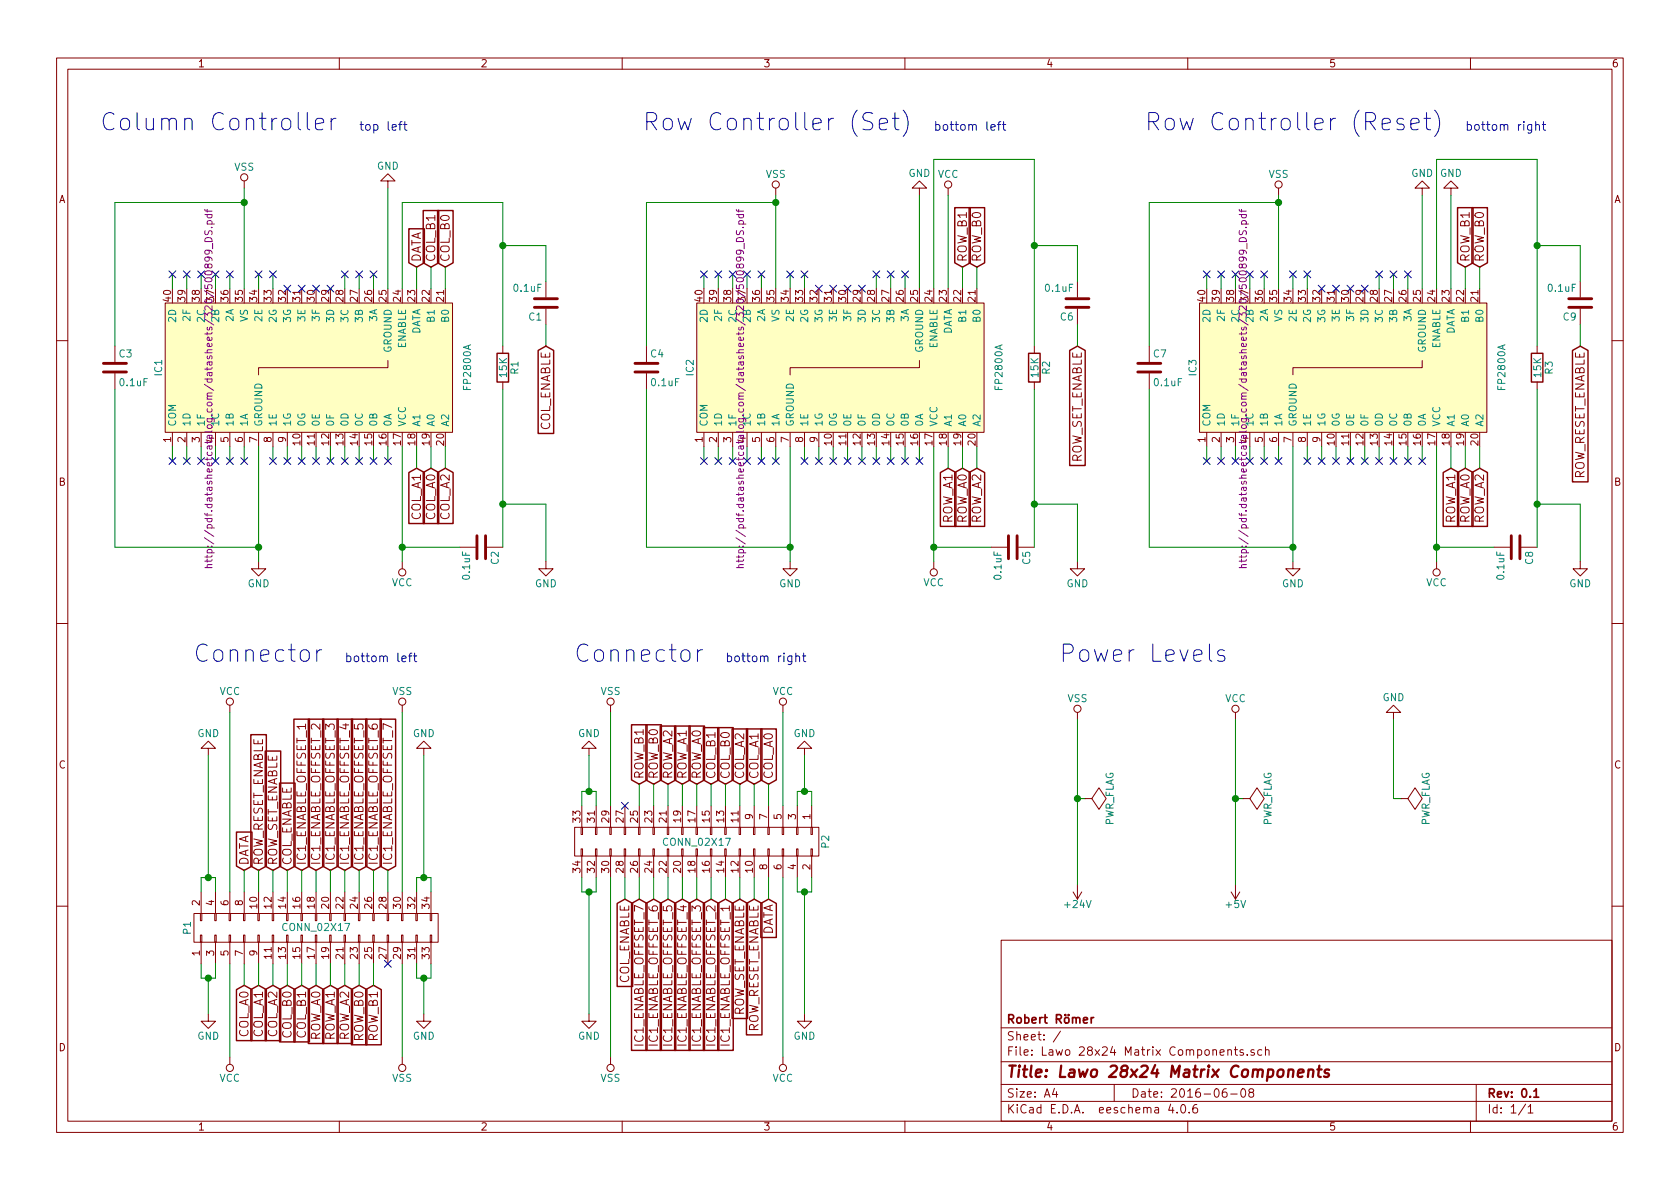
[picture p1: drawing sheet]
EESchema Schematic File Version 2
LIBS:power
LIBS:device
LIBS:transistors
LIBS:conn
LIBS:linear
LIBS:regul
LIBS:74xx
LIBS:cmos4000
LIBS:adc-dac
LIBS:memory
LIBS:xilinx
LIBS:microcontrollers
LIBS:dsp
LIBS:microchip
LIBS:analog_switches
LIBS:motorola
LIBS:texas
LIBS:intel
LIBS:audio
LIBS:interface
LIBS:digital-audio
LIBS:philips
LIBS:display
LIBS:cypress
LIBS:siliconi
LIBS:opto
LIBS:atmel
LIBS:contrib
LIBS:valves
LIBS:FP2800a
LIBS:Lawo 28x24 Matrix Components-cache
EELAYER 25 0
EELAYER END
$Descr A4 11693 8268
encoding utf-8
Sheet 1 1
Title "Lawo 28x24 Matrix Components"
Date "2016-06-08"
Rev "0.1"
Comp "Robert Römer"
Comment1 ""
Comment2 ""
Comment3 ""
Comment4 ""
$EndDescr
$Comp
L CONN_02X17 P2
U 1 1
P 4850 5850
F 0 "P2" H 4850 6750 50  0000 C CNN
F 1 "CONN_02X17" V 4850 5850 50  0000 C CNN
F 2 "Socket_Strips:Socket_Strip_Straight_2x17" H 4850 4750 50  0001 C CNN
F 3 "" H 4850 4750 50  0000 C CNN
F 4 "Socket bottom/right (Output)" H 4850 5850 60  0001 C CNN "Comment"
F 5 "Output Connector" H 4850 5850 60  0001 C CNN "Usage"
	1    4850 5850
	0    1    1    0   
$EndComp
$Comp
L GND #PWR01
U 1 1
P 5600 7050
F 0 "#PWR01" H 5600 6800 50  0001 C CNN
F 1 "GND" H 5600 6900 50  0000 C CNN
F 2 "" H 5600 7050 50  0000 C CNN
F 3 "" H 5600 7050 50  0000 C CNN
	1    5600 7050
	1    0    0    -1  
$EndComp
$Comp
L GND #PWR02
U 1 1
P 5600 5250
F 0 "#PWR02" H 5600 5000 50  0001 C CNN
F 1 "GND" H 5600 5100 50  0000 C CNN
F 2 "" H 5600 5250 50  0000 C CNN
F 3 "" H 5600 5250 50  0000 C CNN
	1    5600 5250
	-1   0    0    1   
$EndComp
$Comp
L VCC #PWR03
U 1 1
P 5450 4950
F 0 "#PWR03" H 5450 4800 50  0001 C CNN
F 1 "VCC" H 5450 5100 50  0000 C CNN
F 2 "" H 5450 4950 50  0000 C CNN
F 3 "" H 5450 4950 50  0000 C CNN
	1    5450 4950
	1    0    0    -1  
$EndComp
$Comp
L VCC #PWR04
U 1 1
P 5450 7350
F 0 "#PWR04" H 5450 7200 50  0001 C CNN
F 1 "VCC" H 5450 7500 50  0000 C CNN
F 2 "" H 5450 7350 50  0000 C CNN
F 3 "" H 5450 7350 50  0000 C CNN
	1    5450 7350
	-1   0    0    1   
$EndComp
$Comp
L GND #PWR05
U 1 1
P 4100 5250
F 0 "#PWR05" H 4100 5000 50  0001 C CNN
F 1 "GND" H 4100 5100 50  0000 C CNN
F 2 "" H 4100 5250 50  0000 C CNN
F 3 "" H 4100 5250 50  0000 C CNN
	1    4100 5250
	-1   0    0    1   
$EndComp
$Comp
L GND #PWR06
U 1 1
P 4100 7050
F 0 "#PWR06" H 4100 6800 50  0001 C CNN
F 1 "GND" H 4100 6900 50  0000 C CNN
F 2 "" H 4100 7050 50  0000 C CNN
F 3 "" H 4100 7050 50  0000 C CNN
	1    4100 7050
	1    0    0    -1  
$EndComp
$Comp
L VSS #PWR07
U 1 1
P 4250 4950
F 0 "#PWR07" H 4250 4800 50  0001 C CNN
F 1 "VSS" H 4250 5100 50  0000 C CNN
F 2 "" H 4250 4950 50  0000 C CNN
F 3 "" H 4250 4950 50  0000 C CNN
	1    4250 4950
	1    0    0    -1  
$EndComp
$Comp
L VSS #PWR08
U 1 1
P 4250 7350
F 0 "#PWR08" H 4250 7200 50  0001 C CNN
F 1 "VSS" H 4250 7500 50  0000 C CNN
F 2 "" H 4250 7350 50  0000 C CNN
F 3 "" H 4250 7350 50  0000 C CNN
	1    4250 7350
	-1   0    0    1   
$EndComp
$Comp
L VSS #PWR09
U 1 1
P 7500 5000
F 0 "#PWR09" H 7500 4850 50  0001 C CNN
F 1 "VSS" H 7500 5150 50  0000 C CNN
F 2 "" H 7500 5000 50  0000 C CNN
F 3 "" H 7500 5000 50  0000 C CNN
	1    7500 5000
	1    0    0    -1  
$EndComp
$Comp
L VCC #PWR010
U 1 1
P 8600 5000
F 0 "#PWR010" H 8600 4850 50  0001 C CNN
F 1 "VCC" H 8600 5150 50  0000 C CNN
F 2 "" H 8600 5000 50  0000 C CNN
F 3 "" H 8600 5000 50  0000 C CNN
	1    8600 5000
	1    0    0    -1  
$EndComp
$Comp
L GND #PWR011
U 1 1
P 9700 5000
F 0 "#PWR011" H 9700 4750 50  0001 C CNN
F 1 "GND" H 9700 4850 50  0000 C CNN
F 2 "" H 9700 5000 50  0000 C CNN
F 3 "" H 9700 5000 50  0000 C CNN
	1    9700 5000
	-1   0    0    1   
$EndComp
Text GLabel 4650 5450 1    60   Input ~ 0
ROW_A2
Text GLabel 4850 5450 1    60   Input ~ 0
ROW_A0
Text GLabel 4750 5450 1    60   Input ~ 0
ROW_A1
Text GLabel 4550 5450 1    60   Input ~ 0
ROW_B0
Text GLabel 4450 5450 1    60   Input ~ 0
ROW_B1
Text GLabel 6700 3250 3    60   Input ~ 0
ROW_A0
Text GLabel 6600 3250 3    60   Input ~ 0
ROW_A1
Text GLabel 6800 3250 3    60   Input ~ 0
ROW_A2
Text GLabel 6800 1850 1    60   Input ~ 0
ROW_B0
Text GLabel 6700 1850 1    60   Input ~ 0
ROW_B1
$Comp
L GND #PWR012
U 1 1
P 6400 1350
F 0 "#PWR012" H 6400 1100 50  0001 C CNN
F 1 "GND" H 6400 1200 50  0000 C CNN
F 2 "" H 6400 1350 50  0000 C CNN
F 3 "" H 6400 1350 50  0000 C CNN
	1    6400 1350
	-1   0    0    1   
$EndComp
$Comp
L GND #PWR013
U 1 1
P 5500 3900
F 0 "#PWR013" H 5500 3650 50  0001 C CNN
F 1 "GND" H 5500 3750 50  0000 C CNN
F 2 "" H 5500 3900 50  0000 C CNN
F 3 "" H 5500 3900 50  0000 C CNN
	1    5500 3900
	1    0    0    -1  
$EndComp
$Comp
L VSS #PWR014
U 1 1
P 5400 1350
F 0 "#PWR014" H 5400 1200 50  0001 C CNN
F 1 "VSS" H 5400 1500 50  0000 C CNN
F 2 "" H 5400 1350 50  0000 C CNN
F 3 "" H 5400 1350 50  0000 C CNN
	1    5400 1350
	1    0    0    -1  
$EndComp
$Comp
L VCC #PWR015
U 1 1
P 6500 3900
F 0 "#PWR015" H 6500 3750 50  0001 C CNN
F 1 "VCC" H 6500 4050 50  0000 C CNN
F 2 "" H 6500 3900 50  0000 C CNN
F 3 "" H 6500 3900 50  0000 C CNN
	1    6500 3900
	-1   0    0    1   
$EndComp
$Comp
L VCC #PWR016
U 1 1
P 6600 1350
F 0 "#PWR016" H 6600 1100 50  0001 C CNN
F 1 "VCC" H 6600 1500 50  0000 C CNN
F 2 "" H 6600 1350 50  0000 C CNN
F 3 "" H 6600 1350 50  0000 C CNN
	1    6600 1350
	1    0    0    -1  
$EndComp
$Comp
L FP2800A IC3
U 1 1
P 8650 2550
F 0 "IC3" H 8650 2900 50  0000 C CNN
F 1 "FP2800A" H 8650 750 50  0000 C CNN
F 2 "Housings_DIP:DIP-40_W15.24mm_LongPads" H 8500 2550 50  0001 C CNN
F 3 "http://pdf.datasheetcatalog.com/datasheets/320/500899_DS.pdf" H 8500 2550 50  0000 C CNN
F 4 "Row Controller (Set)" H 8650 2550 60  0001 C CNN "Usage"
	1    8650 2550
	0    -1   -1   0   
$EndComp
Text GLabel 10200 3250 3    60   Input ~ 0
ROW_A0
Text GLabel 10100 3250 3    60   Input ~ 0
ROW_A1
Text GLabel 10300 3250 3    60   Input ~ 0
ROW_A2
Text GLabel 10300 1850 1    60   Input ~ 0
ROW_B0
Text GLabel 10200 1850 1    60   Input ~ 0
ROW_B1
$Comp
L GND #PWR017
U 1 1
P 9900 1350
F 0 "#PWR017" H 9900 1100 50  0001 C CNN
F 1 "GND" H 9900 1200 50  0000 C CNN
F 2 "" H 9900 1350 50  0000 C CNN
F 3 "" H 9900 1350 50  0000 C CNN
	1    9900 1350
	-1   0    0    1   
$EndComp
$Comp
L GND #PWR018
U 1 1
P 9000 3900
F 0 "#PWR018" H 9000 3650 50  0001 C CNN
F 1 "GND" H 9000 3750 50  0000 C CNN
F 2 "" H 9000 3900 50  0000 C CNN
F 3 "" H 9000 3900 50  0000 C CNN
	1    9000 3900
	1    0    0    -1  
$EndComp
$Comp
L VSS #PWR019
U 1 1
P 8900 1350
F 0 "#PWR019" H 8900 1200 50  0001 C CNN
F 1 "VSS" H 8900 1500 50  0000 C CNN
F 2 "" H 8900 1350 50  0000 C CNN
F 3 "" H 8900 1350 50  0000 C CNN
	1    8900 1350
	1    0    0    -1  
$EndComp
$Comp
L VCC #PWR020
U 1 1
P 10000 3900
F 0 "#PWR020" H 10000 3750 50  0001 C CNN
F 1 "VCC" H 10000 4050 50  0000 C CNN
F 2 "" H 10000 3900 50  0000 C CNN
F 3 "" H 10000 3900 50  0000 C CNN
	1    10000 3900
	-1   0    0    1   
$EndComp
$Comp
L GND #PWR021
U 1 1
P 10100 1350
F 0 "#PWR021" H 10100 1100 50  0001 C CNN
F 1 "GND" H 10100 1200 50  0000 C CNN
F 2 "" H 10100 1350 50  0000 C CNN
F 3 "" H 10100 1350 50  0000 C CNN
	1    10100 1350
	-1   0    0    1   
$EndComp
Text GLabel 5050 5450 1    60   Input ~ 0
COL_B0
Text GLabel 4950 5450 1    60   Input ~ 0
COL_B1
Text GLabel 5150 5450 1    60   Input ~ 0
COL_A2
Text GLabel 5250 5450 1    60   Input ~ 0
COL_A1
Text GLabel 5350 5450 1    60   Input ~ 0
COL_A0
$Comp
L +24V #PWR022
U 1 1
P 7500 6150
F 0 "#PWR022" H 7500 6000 50  0001 C CNN
F 1 "+24V" H 7500 6290 50  0000 C CNN
F 2 "" H 7500 6150 50  0000 C CNN
F 3 "" H 7500 6150 50  0000 C CNN
	1    7500 6150
	-1   0    0    1   
$EndComp
$Comp
L +5V #PWR023
U 1 1
P 8600 6150
F 0 "#PWR023" H 8600 6000 50  0001 C CNN
F 1 "+5V" H 8600 6290 50  0000 C CNN
F 2 "" H 8600 6150 50  0000 C CNN
F 3 "" H 8600 6150 50  0000 C CNN
	1    8600 6150
	-1   0    0    1   
$EndComp
$Comp
L PWR_FLAG #FLG024
U 1 1
P 9750 5550
F 0 "#FLG024" H 9750 5645 50  0001 C CNN
F 1 "PWR_FLAG" H 9750 5730 50  0000 C CNN
F 2 "" H 9750 5550 50  0000 C CNN
F 3 "" H 9750 5550 50  0000 C CNN
	1    9750 5550
	0    1    1    0   
$EndComp
$Comp
L PWR_FLAG #FLG025
U 1 1
P 8650 5550
F 0 "#FLG025" H 8650 5645 50  0001 C CNN
F 1 "PWR_FLAG" H 8650 5730 50  0000 C CNN
F 2 "" H 8650 5550 50  0000 C CNN
F 3 "" H 8650 5550 50  0000 C CNN
	1    8650 5550
	0    1    1    0   
$EndComp
$Comp
L PWR_FLAG #FLG026
U 1 1
P 7550 5550
F 0 "#FLG026" H 7550 5645 50  0001 C CNN
F 1 "PWR_FLAG" H 7550 5730 50  0000 C CNN
F 2 "" H 7550 5550 50  0000 C CNN
F 3 "" H 7550 5550 50  0000 C CNN
	1    7550 5550
	0    1    1    0   
$EndComp
$Comp
L CONN_02X17 P1
U 1 1
P 2200 6450
F 0 "P1" H 2200 7350 50  0000 C CNN
F 1 "CONN_02X17" V 2200 6450 50  0000 C CNN
F 2 "Socket_Strips:Socket_Strip_Straight_2x17" H 2200 5350 50  0001 C CNN
F 3 "" H 2200 5350 50  0000 C CNN
F 4 "Socket bottom/left (Output)" H 2200 6450 60  0001 C CNN "Comment"
F 5 "Input Connector" H 2200 6450 60  0001 C CNN "Usage"
	1    2200 6450
	0    -1   -1   0   
$EndComp
$Comp
L GND #PWR027
U 1 1
P 1450 5250
F 0 "#PWR027" H 1450 5000 50  0001 C CNN
F 1 "GND" H 1450 5100 50  0000 C CNN
F 2 "" H 1450 5250 50  0000 C CNN
F 3 "" H 1450 5250 50  0000 C CNN
	1    1450 5250
	-1   0    0    1   
$EndComp
$Comp
L GND #PWR028
U 1 1
P 1450 7050
F 0 "#PWR028" H 1450 6800 50  0001 C CNN
F 1 "GND" H 1450 6900 50  0000 C CNN
F 2 "" H 1450 7050 50  0000 C CNN
F 3 "" H 1450 7050 50  0000 C CNN
	1    1450 7050
	1    0    0    -1  
$EndComp
$Comp
L VCC #PWR029
U 1 1
P 1600 7350
F 0 "#PWR029" H 1600 7200 50  0001 C CNN
F 1 "VCC" H 1600 7500 50  0000 C CNN
F 2 "" H 1600 7350 50  0000 C CNN
F 3 "" H 1600 7350 50  0000 C CNN
	1    1600 7350
	-1   0    0    1   
$EndComp
$Comp
L VCC #PWR030
U 1 1
P 1600 4950
F 0 "#PWR030" H 1600 4800 50  0001 C CNN
F 1 "VCC" H 1600 5100 50  0000 C CNN
F 2 "" H 1600 4950 50  0000 C CNN
F 3 "" H 1600 4950 50  0000 C CNN
	1    1600 4950
	1    0    0    -1  
$EndComp
$Comp
L GND #PWR031
U 1 1
P 2950 7050
F 0 "#PWR031" H 2950 6800 50  0001 C CNN
F 1 "GND" H 2950 6900 50  0000 C CNN
F 2 "" H 2950 7050 50  0000 C CNN
F 3 "" H 2950 7050 50  0000 C CNN
	1    2950 7050
	1    0    0    -1  
$EndComp
$Comp
L GND #PWR032
U 1 1
P 2950 5250
F 0 "#PWR032" H 2950 5000 50  0001 C CNN
F 1 "GND" H 2950 5100 50  0000 C CNN
F 2 "" H 2950 5250 50  0000 C CNN
F 3 "" H 2950 5250 50  0000 C CNN
	1    2950 5250
	-1   0    0    1   
$EndComp
$Comp
L VSS #PWR033
U 1 1
P 2800 7350
F 0 "#PWR033" H 2800 7200 50  0001 C CNN
F 1 "VSS" H 2800 7500 50  0000 C CNN
F 2 "" H 2800 7350 50  0000 C CNN
F 3 "" H 2800 7350 50  0000 C CNN
	1    2800 7350
	-1   0    0    1   
$EndComp
$Comp
L VSS #PWR034
U 1 1
P 2800 4950
F 0 "#PWR034" H 2800 4800 50  0001 C CNN
F 1 "VSS" H 2800 5100 50  0000 C CNN
F 2 "" H 2800 4950 50  0000 C CNN
F 3 "" H 2800 4950 50  0000 C CNN
	1    2800 4950
	1    0    0    -1  
$EndComp
Text GLabel 2400 6850 3    60   Input ~ 0
ROW_A2
Text GLabel 2200 6850 3    60   Input ~ 0
ROW_A0
Text GLabel 2300 6850 3    60   Input ~ 0
ROW_A1
Text GLabel 2500 6850 3    60   Input ~ 0
ROW_B0
Text GLabel 2600 6850 3    60   Input ~ 0
ROW_B1
Text GLabel 2000 6850 3    60   Input ~ 0
COL_B0
Text GLabel 2100 6850 3    60   Input ~ 0
COL_B1
Text GLabel 1900 6850 3    60   Input ~ 0
COL_A2
Text GLabel 1800 6850 3    60   Input ~ 0
COL_A1
Text GLabel 1700 6850 3    60   Input ~ 0
COL_A0
Text GLabel 5350 6250 3    60   Input ~ 0
DATA
Text GLabel 1700 6050 1    60   Input ~ 0
DATA
Text GLabel 5250 6250 3    60   Input ~ 0
ROW_RESET_ENABLE
Text GLabel 5150 6250 3    60   Input ~ 0
ROW_SET_ENABLE
Text GLabel 1800 6050 1    60   Input ~ 0
ROW_RESET_ENABLE
Text GLabel 1900 6050 1    60   Input ~ 0
ROW_SET_ENABLE
Text GLabel 4350 6250 3    60   Input ~ 0
COL_ENABLE
Text GLabel 2000 6050 1    60   Input ~ 0
COL_ENABLE
Text GLabel 4450 6250 3    60   Input ~ 0
IC1_ENABLE_OFFSET_7
Text GLabel 2700 6050 1    60   Input ~ 0
IC1_ENABLE_OFFSET_7
Text GLabel 4550 6250 3    60   Input ~ 0
IC1_ENABLE_OFFSET_6
Text GLabel 2600 6050 1    60   Input ~ 0
IC1_ENABLE_OFFSET_6
Text GLabel 4650 6250 3    60   Input ~ 0
IC1_ENABLE_OFFSET_5
Text GLabel 2500 6050 1    60   Input ~ 0
IC1_ENABLE_OFFSET_5
Text GLabel 2400 6050 1    60   Input ~ 0
IC1_ENABLE_OFFSET_4
Text GLabel 4750 6250 3    60   Input ~ 0
IC1_ENABLE_OFFSET_4
Text GLabel 4850 6250 3    60   Input ~ 0
IC1_ENABLE_OFFSET_3
Text GLabel 2300 6050 1    60   Input ~ 0
IC1_ENABLE_OFFSET_3
Text GLabel 2200 6050 1    60   Input ~ 0
IC1_ENABLE_OFFSET_2
Text GLabel 2100 6050 1    60   Input ~ 0
IC1_ENABLE_OFFSET_1
Text GLabel 4950 6250 3    60   Input ~ 0
IC1_ENABLE_OFFSET_2
Text GLabel 5050 6250 3    60   Input ~ 0
IC1_ENABLE_OFFSET_1
$Comp
L FP2800A IC1
U 1 1
P 1450 2550
F 0 "IC1" H 1450 2900 50  0000 C CNN
F 1 "FP2800A" H 1450 750 50  0000 C CNN
F 2 "Housings_DIP:DIP-40_W15.24mm_LongPads" H 1300 2550 50  0001 C CNN
F 3 "http://pdf.datasheetcatalog.com/datasheets/320/500899_DS.pdf" H 1300 2550 50  0000 C CNN
F 4 "Column Controller" H 1450 2550 60  0001 C CNN "Usage"
	1    1450 2550
	0    -1   -1   0   
$EndComp
Text GLabel 3000 3250 3    60   Input ~ 0
COL_A0
Text GLabel 2900 3250 3    60   Input ~ 0
COL_A1
Text GLabel 3100 3250 3    60   Input ~ 0
COL_A2
Text GLabel 3100 1850 1    60   Input ~ 0
COL_B0
Text GLabel 3000 1850 1    60   Input ~ 0
COL_B1
$Comp
L GND #PWR035
U 1 1
P 2700 1300
F 0 "#PWR035" H 2700 1050 50  0001 C CNN
F 1 "GND" H 2700 1150 50  0000 C CNN
F 2 "" H 2700 1300 50  0000 C CNN
F 3 "" H 2700 1300 50  0000 C CNN
	1    2700 1300
	-1   0    0    1   
$EndComp
$Comp
L GND #PWR036
U 1 1
P 1800 3900
F 0 "#PWR036" H 1800 3650 50  0001 C CNN
F 1 "GND" H 1800 3750 50  0000 C CNN
F 2 "" H 1800 3900 50  0000 C CNN
F 3 "" H 1800 3900 50  0000 C CNN
	1    1800 3900
	1    0    0    -1  
$EndComp
$Comp
L VSS #PWR037
U 1 1
P 1700 1300
F 0 "#PWR037" H 1700 1150 50  0001 C CNN
F 1 "VSS" H 1700 1450 50  0000 C CNN
F 2 "" H 1700 1300 50  0000 C CNN
F 3 "" H 1700 1300 50  0000 C CNN
	1    1700 1300
	1    0    0    -1  
$EndComp
$Comp
L VCC #PWR038
U 1 1
P 2800 3900
F 0 "#PWR038" H 2800 3750 50  0001 C CNN
F 1 "VCC" H 2800 4050 50  0000 C CNN
F 2 "" H 2800 3900 50  0000 C CNN
F 3 "" H 2800 3900 50  0000 C CNN
	1    2800 3900
	-1   0    0    1   
$EndComp
Text GLabel 2900 1850 1    60   Input ~ 0
DATA
$Comp
L R R1
U 1 1
P 3500 2550
F 0 "R1" V 3580 2550 50  0000 C CNN
F 1 "15K" V 3500 2550 50  0000 C CNN
F 2 "Resistors_ThroughHole:Resistor_Horizontal_RM15mm" V 3430 2550 50  0001 C CNN
F 3 "" H 3500 2550 50  0000 C CNN
	1    3500 2550
	1    0    0    -1  
$EndComp
$Comp
L C C1
U 1 1
P 3800 2100
F 0 "C1" H 3825 2200 50  0000 L CNN
F 1 "0.1uF" H 3825 2000 50  0000 L CNN
F 2 "Capacitors_ThroughHole:C_Rect_L7_W2_P5" H 3838 1950 50  0001 C CNN
F 3 "" H 3800 2100 50  0000 C CNN
	1    3800 2100
	-1   0    0    1   
$EndComp
$Comp
L C C3
U 1 1
P 800 2550
F 0 "C3" H 825 2650 50  0000 L CNN
F 1 "0.1uF" H 825 2450 50  0000 L CNN
F 2 "Capacitors_ThroughHole:C_Rect_L7_W2_P5" H 838 2400 50  0001 C CNN
F 3 "" H 800 2550 50  0000 C CNN
	1    800  2550
	1    0    0    -1  
$EndComp
$Comp
L C C2
U 1 1
P 3350 3800
F 0 "C2" H 3375 3900 50  0000 L CNN
F 1 "0.1uF" H 3375 3700 50  0000 L CNN
F 2 "Capacitors_ThroughHole:C_Rect_L7_W2_P5" H 3388 3650 50  0001 C CNN
F 3 "" H 3350 3800 50  0000 C CNN
	1    3350 3800
	0    1    1    0   
$EndComp
Wire Wire Line
	5450 4950 5450 5600
Wire Wire Line
	5450 6100 5450 7350
Wire Wire Line
	5550 5600 5550 5500
Wire Wire Line
	5550 5500 5650 5500
Wire Wire Line
	5650 5500 5650 5600
Wire Wire Line
	5600 5500 5600 5250
Connection ~ 5600 5500
Wire Wire Line
	5550 6100 5550 6200
Wire Wire Line
	5550 6200 5650 6200
Wire Wire Line
	5650 6200 5650 6100
Wire Wire Line
	5600 6200 5600 7050
Connection ~ 5600 6200
Wire Wire Line
	4150 5500 4150 5600
Wire Wire Line
	4050 5500 4150 5500
Wire Wire Line
	4050 5500 4050 5600
Wire Wire Line
	4100 5500 4100 5250
Connection ~ 4100 5500
Wire Wire Line
	4150 6200 4150 6100
Wire Wire Line
	4050 6200 4150 6200
Wire Wire Line
	4050 6200 4050 6100
Wire Wire Line
	4100 6200 4100 7050
Connection ~ 4100 6200
Wire Wire Line
	4250 5600 4250 4950
Wire Wire Line
	4250 6100 4250 7350
Wire Wire Line
	4650 5450 4650 5600
Wire Wire Line
	4850 5600 4850 5450
Wire Wire Line
	4750 5600 4750 5450
Wire Wire Line
	4550 5600 4550 5450
Wire Wire Line
	4450 5600 4450 5450
Wire Wire Line
	6700 2000 6700 1850
Wire Wire Line
	6800 1850 6800 2000
Wire Wire Line
	6700 3250 6700 3100
Wire Wire Line
	6800 3100 6800 3250
Wire Wire Line
	6600 3250 6600 3100
Wire Wire Line
	6500 3100 6500 3900
Wire Wire Line
	6600 2000 6600 1350
Wire Wire Line
	6400 2000 6400 1350
Wire Wire Line
	5500 3100 5500 3900
Wire Wire Line
	5400 1350 5400 2000
Wire Wire Line
	10200 2000 10200 1850
Wire Wire Line
	10300 1850 10300 2000
Wire Wire Line
	10200 3250 10200 3100
Wire Wire Line
	10300 3100 10300 3250
Wire Wire Line
	10100 3250 10100 3100
Wire Wire Line
	10000 3100 10000 3900
Wire Wire Line
	10100 2000 10100 1350
Wire Wire Line
	9900 2000 9900 1350
Wire Wire Line
	9000 3100 9000 3900
Wire Wire Line
	8900 1350 8900 2000
Wire Wire Line
	4950 5450 4950 5600
Wire Wire Line
	5050 5450 5050 5600
Wire Wire Line
	5150 5450 5150 5600
Wire Wire Line
	5250 5450 5250 5600
Wire Wire Line
	5350 5450 5350 5600
Wire Wire Line
	9700 5000 9700 5550
Wire Wire Line
	8600 5000 8600 6150
Wire Wire Line
	7500 5000 7500 6150
Wire Wire Line
	1600 7350 1600 6700
Wire Wire Line
	1600 6200 1600 4950
Wire Wire Line
	1500 6800 1500 6700
Wire Wire Line
	1400 6800 1500 6800
Wire Wire Line
	1400 6800 1400 6700
Wire Wire Line
	1450 6800 1450 7050
Connection ~ 1450 6800
Wire Wire Line
	1500 6100 1500 6200
Wire Wire Line
	1400 6100 1500 6100
Wire Wire Line
	1400 6100 1400 6200
Wire Wire Line
	1450 6100 1450 5250
Connection ~ 1450 6100
Wire Wire Line
	2900 6800 2900 6700
Wire Wire Line
	2900 6800 3000 6800
Wire Wire Line
	3000 6800 3000 6700
Wire Wire Line
	2950 6800 2950 7050
Connection ~ 2950 6800
Wire Wire Line
	2900 6100 2900 6200
Wire Wire Line
	2900 6100 3000 6100
Wire Wire Line
	3000 6100 3000 6200
Wire Wire Line
	2950 6100 2950 5250
Connection ~ 2950 6100
Wire Wire Line
	2800 6700 2800 7350
Wire Wire Line
	2800 6200 2800 4950
Wire Wire Line
	2400 6850 2400 6700
Wire Wire Line
	2200 6700 2200 6850
Wire Wire Line
	2300 6700 2300 6850
Wire Wire Line
	2500 6700 2500 6850
Wire Wire Line
	2600 6700 2600 6850
Wire Wire Line
	2100 6850 2100 6700
Wire Wire Line
	2000 6850 2000 6700
Wire Wire Line
	1900 6850 1900 6700
Wire Wire Line
	1800 6850 1800 6700
Wire Wire Line
	1700 6850 1700 6700
Wire Wire Line
	1700 6050 1700 6200
Wire Wire Line
	5350 6100 5350 6250
Wire Wire Line
	1800 6050 1800 6200
Wire Wire Line
	1900 6050 1900 6200
Wire Wire Line
	5250 6250 5250 6100
Wire Wire Line
	5150 6100 5150 6250
Wire Wire Line
	2700 6050 2700 6200
Wire Wire Line
	2000 6050 2000 6200
Wire Wire Line
	2600 6050 2600 6200
Wire Wire Line
	3000 2000 3000 1850
Wire Wire Line
	3100 1850 3100 2000
Wire Wire Line
	3000 3250 3000 3100
Wire Wire Line
	3100 3100 3100 3250
Wire Wire Line
	2900 3250 2900 3100
Wire Wire Line
	2800 3100 2800 3900
Wire Wire Line
	2700 2000 2700 1300
Wire Wire Line
	1800 3100 1800 3900
Wire Wire Line
	1700 1300 1700 2000
Wire Wire Line
	3500 2700 3500 3800
Connection ~ 3500 3500
Wire Wire Line
	3800 3500 3800 3900
$Comp
L GND #PWR039
U 1 1
P 3800 3900
F 0 "#PWR039" H 3800 3650 50  0001 C CNN
F 1 "GND" H 3800 3750 50  0000 C CNN
F 2 "" H 3800 3900 50  0000 C CNN
F 3 "" H 3800 3900 50  0000 C CNN
	1    3800 3900
	1    0    0    -1  
$EndComp
Wire Wire Line
	3500 1400 3500 2400
Wire Wire Line
	3500 1400 2800 1400
Wire Wire Line
	2800 1400 2800 2000
Wire Wire Line
	3800 3500 3500 3500
Wire Wire Line
	3800 1950 3800 1700
Wire Wire Line
	3800 1700 3500 1700
Connection ~ 3500 1700
Wire Wire Line
	3800 2250 3800 2400
Text GLabel 3800 2400 3    60   Input ~ 0
COL_ENABLE
Wire Wire Line
	3200 3800 2800 3800
Connection ~ 2800 3800
Wire Wire Line
	1800 3800 800  3800
Wire Wire Line
	800  3800 800  2700
Connection ~ 1800 3800
Wire Wire Line
	800  2400 800  1400
Wire Wire Line
	800  1400 1700 1400
Connection ~ 1700 1400
$Comp
L R R3
U 1 1
P 10700 2550
F 0 "R3" V 10780 2550 50  0000 C CNN
F 1 "15K" V 10700 2550 50  0000 C CNN
F 2 "Resistors_ThroughHole:Resistor_Horizontal_RM15mm" V 10630 2550 50  0001 C CNN
F 3 "" H 10700 2550 50  0000 C CNN
	1    10700 2550
	1    0    0    -1  
$EndComp
$Comp
L C C8
U 1 1
P 10550 3800
F 0 "C8" H 10575 3900 50  0000 L CNN
F 1 "0.1uF" H 10575 3700 50  0000 L CNN
F 2 "Capacitors_ThroughHole:C_Rect_L7_W2_P5" H 10588 3650 50  0001 C CNN
F 3 "" H 10550 3800 50  0000 C CNN
	1    10550 3800
	0    1    1    0   
$EndComp
Wire Wire Line
	10700 2700 10700 3800
$Comp
L R R2
U 1 1
P 7200 2550
F 0 "R2" V 7280 2550 50  0000 C CNN
F 1 "15K" V 7200 2550 50  0000 C CNN
F 2 "Resistors_ThroughHole:Resistor_Horizontal_RM15mm" V 7130 2550 50  0001 C CNN
F 3 "" H 7200 2550 50  0000 C CNN
	1    7200 2550
	1    0    0    -1  
$EndComp
$Comp
L C C5
U 1 1
P 7050 3800
F 0 "C5" H 7075 3900 50  0000 L CNN
F 1 "0.1uF" H 7075 3700 50  0000 L CNN
F 2 "Capacitors_ThroughHole:C_Rect_L7_W2_P5" H 7088 3650 50  0001 C CNN
F 3 "" H 7050 3800 50  0000 C CNN
	1    7050 3800
	0    1    1    0   
$EndComp
$Comp
L C C7
U 1 1
P 8000 2550
F 0 "C7" H 8025 2650 50  0000 L CNN
F 1 "0.1uF" H 8025 2450 50  0000 L CNN
F 2 "Capacitors_ThroughHole:C_Rect_L7_W2_P5" H 8038 2400 50  0001 C CNN
F 3 "" H 8000 2550 50  0000 C CNN
	1    8000 2550
	1    0    0    -1  
$EndComp
$Comp
L C C6
U 1 1
P 7500 2100
F 0 "C6" H 7525 2200 50  0000 L CNN
F 1 "0.1uF" H 7525 2000 50  0000 L CNN
F 2 "Capacitors_ThroughHole:C_Rect_L7_W2_P5" H 7538 1950 50  0001 C CNN
F 3 "" H 7500 2100 50  0000 C CNN
	1    7500 2100
	-1   0    0    1   
$EndComp
$Comp
L C C9
U 1 1
P 11000 2100
F 0 "C9" H 11025 2200 50  0000 L CNN
F 1 "0.1uF" H 11025 2000 50  0000 L CNN
F 2 "Capacitors_ThroughHole:C_Rect_L7_W2_P5" H 11038 1950 50  0001 C CNN
F 3 "" H 11000 2100 50  0000 C CNN
	1    11000 2100
	-1   0    0    1   
$EndComp
$Comp
L C C4
U 1 1
P 4500 2550
F 0 "C4" H 4525 2650 50  0000 L CNN
F 1 "0.1uF" H 4525 2450 50  0000 L CNN
F 2 "Capacitors_ThroughHole:C_Rect_L7_W2_P5" H 4538 2400 50  0001 C CNN
F 3 "" H 4500 2550 50  0000 C CNN
	1    4500 2550
	1    0    0    -1  
$EndComp
Wire Wire Line
	4500 2700 4500 3800
Wire Wire Line
	4500 3800 5500 3800
Connection ~ 5500 3800
Wire Wire Line
	8000 2700 8000 3800
Wire Wire Line
	8000 3800 9000 3800
Connection ~ 9000 3800
Wire Wire Line
	10000 3800 10400 3800
Connection ~ 10000 3800
Wire Wire Line
	10000 2000 10000 1100
Wire Wire Line
	10000 1100 10700 1100
Wire Wire Line
	10700 1100 10700 2400
Wire Wire Line
	11000 1950 11000 1700
Wire Wire Line
	11000 1700 10700 1700
Connection ~ 10700 1700
Wire Wire Line
	4350 6100 4350 6250
Wire Wire Line
	4450 6100 4450 6250
Wire Wire Line
	4550 6100 4550 6250
Wire Wire Line
	4650 6100 4650 6250
Wire Wire Line
	4750 6100 4750 6250
Wire Wire Line
	4850 6100 4850 6250
Wire Wire Line
	4950 6100 4950 6250
Wire Wire Line
	5050 6250 5050 6100
Wire Wire Line
	2100 6050 2100 6200
Wire Wire Line
	2200 6050 2200 6200
Wire Wire Line
	2300 6050 2300 6200
Wire Wire Line
	2400 6050 2400 6200
Wire Wire Line
	2500 6050 2500 6200
Text GLabel 11000 2400 3    60   Input ~ 0
ROW_RESET_ENABLE
Wire Wire Line
	11000 2250 11000 2400
Wire Wire Line
	10700 3500 11000 3500
Wire Wire Line
	11000 3500 11000 3900
Connection ~ 10700 3500
$Comp
L GND #PWR040
U 1 1
P 11000 3900
F 0 "#PWR040" H 11000 3650 50  0001 C CNN
F 1 "GND" H 11000 3750 50  0000 C CNN
F 2 "" H 11000 3900 50  0000 C CNN
F 3 "" H 11000 3900 50  0000 C CNN
	1    11000 3900
	1    0    0    -1  
$EndComp
Wire Wire Line
	8000 2400 8000 1400
Wire Wire Line
	8000 1400 8900 1400
Connection ~ 8900 1400
Wire Wire Line
	4500 2400 4500 1400
Wire Wire Line
	4500 1400 5400 1400
Connection ~ 5400 1400
Wire Wire Line
	6500 3800 6900 3800
Connection ~ 6500 3800
Wire Wire Line
	6500 2000 6500 1100
Wire Wire Line
	6500 1100 7200 1100
Wire Wire Line
	7200 1100 7200 2400
Wire Wire Line
	7500 1950 7500 1700
Wire Wire Line
	7500 1700 7200 1700
Connection ~ 7200 1700
NoConn ~ 4350 5600
NoConn ~ 2700 6700
Text GLabel 7500 2400 3    60   Input ~ 0
ROW_SET_ENABLE
Wire Wire Line
	7500 2250 7500 2400
Wire Wire Line
	7200 2700 7200 3800
$Comp
L GND #PWR041
U 1 1
P 7500 3900
F 0 "#PWR041" H 7500 3650 50  0001 C CNN
F 1 "GND" H 7500 3750 50  0000 C CNN
F 2 "" H 7500 3900 50  0000 C CNN
F 3 "" H 7500 3900 50  0000 C CNN
	1    7500 3900
	1    0    0    -1  
$EndComp
Wire Wire Line
	7500 3900 7500 3500
Wire Wire Line
	7500 3500 7200 3500
Connection ~ 7200 3500
Wire Wire Line
	9700 5550 9750 5550
Wire Wire Line
	8650 5550 8600 5550
Connection ~ 8600 5550
Wire Wire Line
	7550 5550 7500 5550
Connection ~ 7500 5550
Wire Wire Line
	2900 2000 2900 1850
NoConn ~ 5900 2000
NoConn ~ 5800 2000
NoConn ~ 5700 2000
NoConn ~ 6000 2000
Text Notes 10050 900  2    120  ~ 0
Row Controller (Reset)
Text Notes 2350 900  2    120  ~ 0
Column Controller
Text Notes 6350 900  2    120  ~ 0
Row Controller (Set)
Text Notes 2500 900  0    60   ~ 0
top left
Text Notes 6500 900  0    60   ~ 0
bottom left
Text Notes 10200 900  0    60   ~ 0
bottom right
Text Notes 2250 4600 2    120  ~ 0
Connector
Text Notes 2400 4600 0    60   ~ 0
bottom left
Text Notes 4900 4600 2    120  ~ 0
Connector
Text Notes 5050 4600 0    60   ~ 0
bottom right
Text Notes 8550 4600 2    120  ~ 0
Power Levels
Wire Wire Line
	5600 2000 5600 1900
Wire Wire Line
	6100 2000 6100 1900
Wire Wire Line
	6200 2000 6200 1900
Wire Wire Line
	6300 2000 6300 1900
NoConn ~ 5600 1900
NoConn ~ 6100 1900
NoConn ~ 6200 1900
NoConn ~ 6300 1900
Wire Wire Line
	2000 2000 2000 2000
Wire Wire Line
	2100 2000 2100 2000
Wire Wire Line
	2200 2000 2200 2000
Wire Wire Line
	2300 2000 2300 2000
Wire Wire Line
	5500 2000 5500 1900
NoConn ~ 5500 1900
Wire Wire Line
	5300 2000 5300 1900
NoConn ~ 5300 1900
Wire Wire Line
	5200 2000 5200 1900
NoConn ~ 5200 1900
Wire Wire Line
	4900 2000 4900 1900
Wire Wire Line
	5000 2000 5000 1900
Wire Wire Line
	5100 2000 5100 1900
NoConn ~ 4900 1900
NoConn ~ 5000 1900
NoConn ~ 5100 1900
NoConn ~ 6000 3200
Wire Wire Line
	6100 3100 6100 3200
NoConn ~ 6100 3200
Wire Wire Line
	6400 3100 6400 3200
Wire Wire Line
	6300 3100 6300 3200
Wire Wire Line
	6200 3100 6200 3200
NoConn ~ 6400 3200
NoConn ~ 6300 3200
NoConn ~ 6200 3200
Wire Wire Line
	5600 3100 5600 3200
NoConn ~ 5600 3200
Wire Wire Line
	5700 3100 5700 3200
NoConn ~ 5700 3200
Wire Wire Line
	5900 3100 5900 3200
Wire Wire Line
	5800 3100 5800 3200
NoConn ~ 5900 3200
NoConn ~ 5800 3200
Wire Wire Line
	5000 3100 5000 3200
NoConn ~ 5000 3200
Wire Wire Line
	5100 3100 5100 3200
NoConn ~ 5100 3200
Wire Wire Line
	5400 3100 5400 3200
Wire Wire Line
	5300 3100 5300 3200
Wire Wire Line
	5200 3100 5200 3200
NoConn ~ 5400 3200
NoConn ~ 5300 3200
NoConn ~ 5200 3200
Wire Wire Line
	4900 3100 4900 3200
NoConn ~ 4900 3200
Wire Wire Line
	6000 3100 6000 3200
$Comp
L FP2800A IC2
U 1 1
P 5150 2550
F 0 "IC2" H 5150 2900 50  0000 C CNN
F 1 "FP2800A" H 5150 750 50  0000 C CNN
F 2 "Housings_DIP:DIP-40_W15.24mm_LongPads" H 5000 2550 50  0001 C CNN
F 3 "http://pdf.datasheetcatalog.com/datasheets/320/500899_DS.pdf" H 5000 2550 50  0000 C CNN
F 4 "Row Controller (Set)" H 5150 2550 60  0001 C CNN "Usage"
	1    5150 2550
	0    -1   -1   0   
$EndComp
NoConn ~ 2300 3200
Wire Wire Line
	2400 3100 2400 3200
NoConn ~ 2400 3200
Wire Wire Line
	2700 3100 2700 3200
Wire Wire Line
	2600 3100 2600 3200
Wire Wire Line
	2500 3100 2500 3200
NoConn ~ 2700 3200
NoConn ~ 2600 3200
NoConn ~ 2500 3200
Wire Wire Line
	1900 3100 1900 3200
NoConn ~ 1900 3200
Wire Wire Line
	2000 3100 2000 3200
NoConn ~ 2000 3200
Wire Wire Line
	2200 3100 2200 3200
Wire Wire Line
	2100 3100 2100 3200
NoConn ~ 2200 3200
NoConn ~ 2100 3200
Wire Wire Line
	2300 3100 2300 3200
NoConn ~ 9500 3200
Wire Wire Line
	9600 3100 9600 3200
NoConn ~ 9600 3200
Wire Wire Line
	9900 3100 9900 3200
Wire Wire Line
	9800 3100 9800 3200
Wire Wire Line
	9700 3100 9700 3200
NoConn ~ 9900 3200
NoConn ~ 9800 3200
NoConn ~ 9700 3200
Wire Wire Line
	9100 3100 9100 3200
NoConn ~ 9100 3200
Wire Wire Line
	9200 3100 9200 3200
NoConn ~ 9200 3200
Wire Wire Line
	9400 3100 9400 3200
Wire Wire Line
	9300 3100 9300 3200
NoConn ~ 9400 3200
NoConn ~ 9300 3200
Wire Wire Line
	9500 3100 9500 3200
Wire Wire Line
	8900 3100 8900 3200
Wire Wire Line
	8800 3100 8800 3200
Wire Wire Line
	8700 3100 8700 3200
NoConn ~ 8900 3200
NoConn ~ 8800 3200
NoConn ~ 8700 3200
Wire Wire Line
	1700 3100 1700 3200
Wire Wire Line
	1600 3100 1600 3200
Wire Wire Line
	1500 3100 1500 3200
NoConn ~ 1700 3200
NoConn ~ 1600 3200
NoConn ~ 1500 3200
Wire Wire Line
	1300 3100 1300 3200
NoConn ~ 1300 3200
Wire Wire Line
	1400 3100 1400 3200
NoConn ~ 1400 3200
Wire Wire Line
	1200 3100 1200 3200
NoConn ~ 1200 3200
Wire Wire Line
	8500 3100 8500 3200
NoConn ~ 8500 3200
Wire Wire Line
	8600 3100 8600 3200
NoConn ~ 8600 3200
Wire Wire Line
	8400 3100 8400 3200
NoConn ~ 8400 3200
NoConn ~ 9400 2000
NoConn ~ 9300 2000
NoConn ~ 9200 2000
NoConn ~ 9500 2000
Wire Wire Line
	9100 2000 9100 1900
Wire Wire Line
	9600 2000 9600 1900
Wire Wire Line
	9700 2000 9700 1900
Wire Wire Line
	9800 2000 9800 1900
NoConn ~ 9100 1900
NoConn ~ 9600 1900
NoConn ~ 9700 1900
NoConn ~ 9800 1900
Wire Wire Line
	9000 2000 9000 1900
NoConn ~ 9000 1900
NoConn ~ 2200 2000
NoConn ~ 2100 2000
NoConn ~ 2000 2000
NoConn ~ 2300 2000
Wire Wire Line
	1900 2000 1900 1900
Wire Wire Line
	2400 2000 2400 1900
Wire Wire Line
	2500 2000 2500 1900
Wire Wire Line
	2600 2000 2600 1900
NoConn ~ 1900 1900
NoConn ~ 2400 1900
NoConn ~ 2500 1900
NoConn ~ 2600 1900
Wire Wire Line
	1800 2000 1800 1900
NoConn ~ 1800 1900
Wire Wire Line
	1200 2000 1200 1900
Wire Wire Line
	1300 2000 1300 1900
Wire Wire Line
	1400 2000 1400 1900
NoConn ~ 1200 1900
NoConn ~ 1300 1900
NoConn ~ 1400 1900
Wire Wire Line
	1600 2000 1600 1900
NoConn ~ 1600 1900
Wire Wire Line
	1500 2000 1500 1900
NoConn ~ 1500 1900
Wire Wire Line
	8800 2000 8800 1900
NoConn ~ 8800 1900
Wire Wire Line
	8700 2000 8700 1900
NoConn ~ 8700 1900
Wire Wire Line
	8400 2000 8400 1900
Wire Wire Line
	8500 2000 8500 1900
Wire Wire Line
	8600 2000 8600 1900
NoConn ~ 8400 1900
NoConn ~ 8500 1900
NoConn ~ 8600 1900
$EndSCHEMATC
